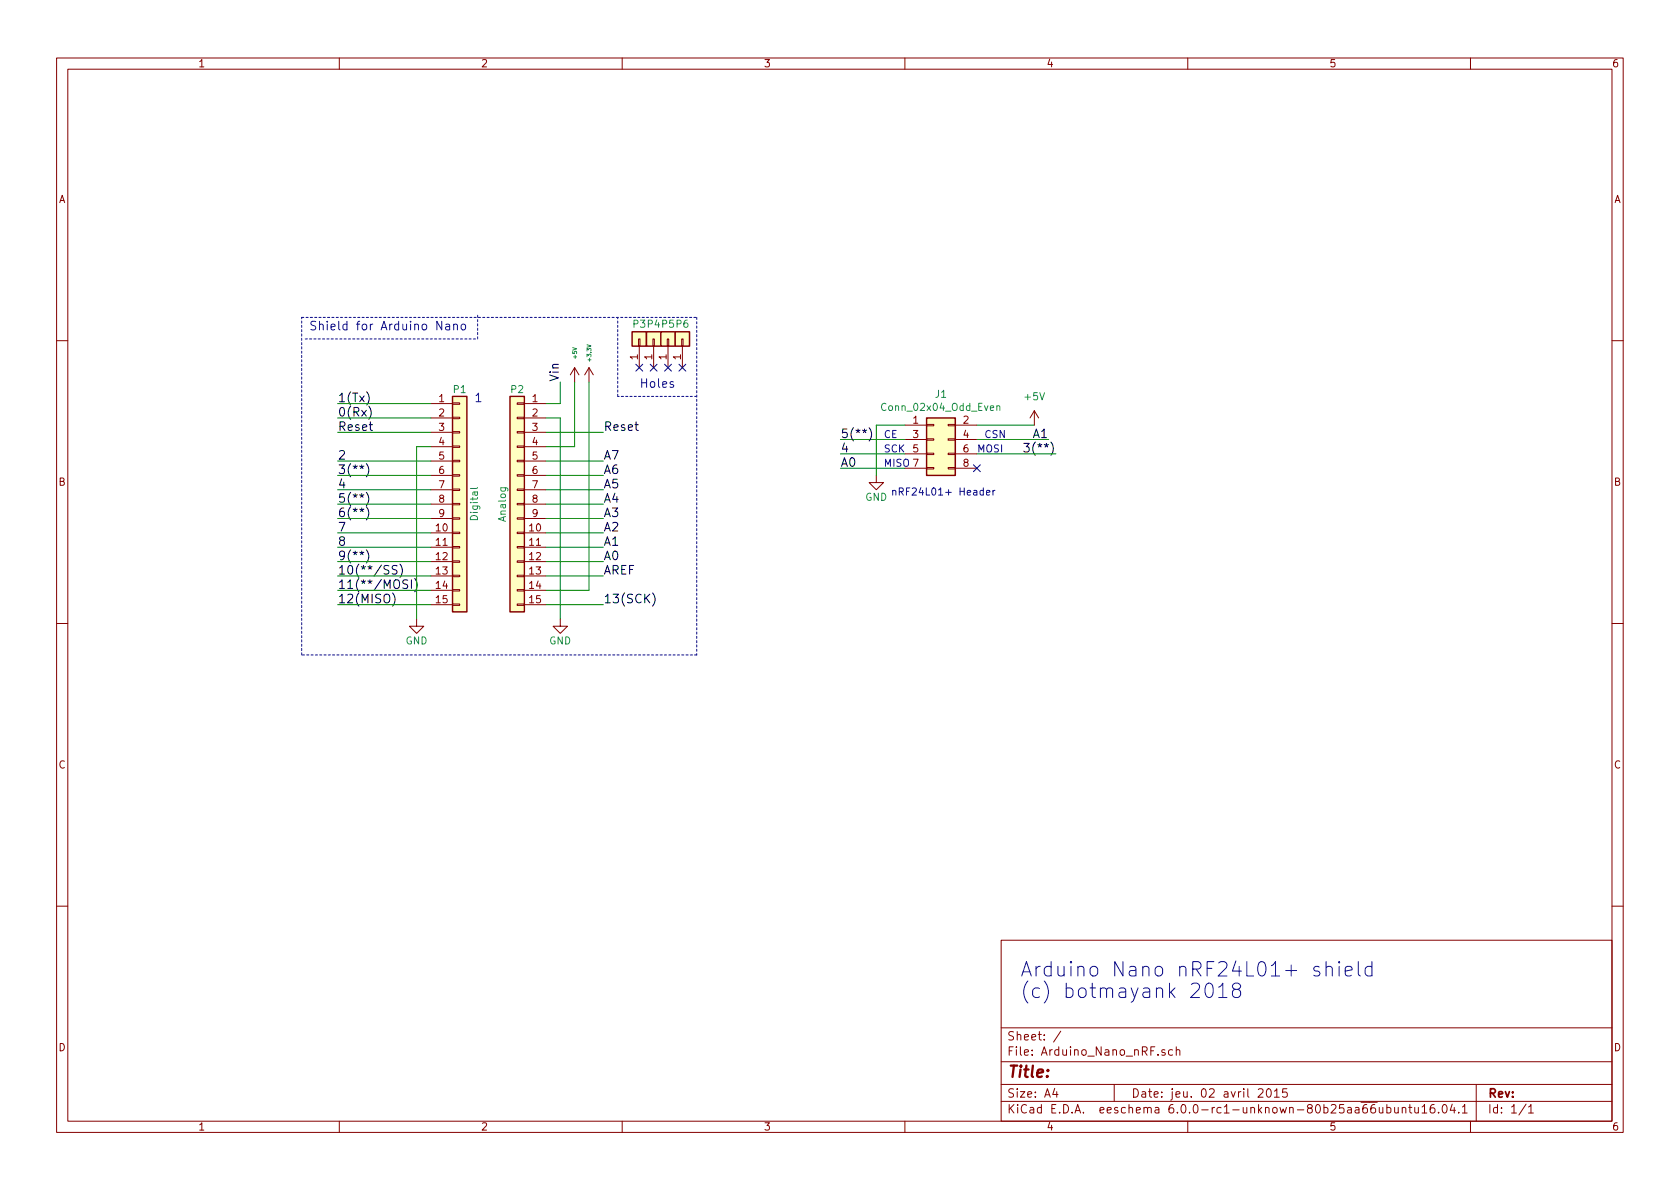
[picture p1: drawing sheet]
EESchema Schematic File Version 4
LIBS:Arduino_Nano_nRF-cache
EELAYER 26 0
EELAYER END
$Descr A4 11693 8268
encoding utf-8
Sheet 1 1
Title ""
Date "jeu. 02 avril 2015"
Rev ""
Comp ""
Comment1 ""
Comment2 ""
Comment3 ""
Comment4 ""
$EndDescr
Text Label 2350 2800 0    60   ~ 0
1(Tx)
Text Label 2350 2900 0    60   ~ 0
0(Rx)
Text Label 2350 3000 0    60   ~ 0
Reset
Text Label 2350 3200 0    60   ~ 0
2
Text Label 2350 3300 0    60   ~ 0
3(**)
Text Label 2350 3400 0    60   ~ 0
4
Text Label 2350 3500 0    60   ~ 0
5(**)
Text Label 2350 3600 0    60   ~ 0
6(**)
Text Label 2350 3700 0    60   ~ 0
7
Text Label 2350 3800 0    60   ~ 0
8
Text Label 2350 3900 0    60   ~ 0
9(**)
Text Label 2350 4000 0    60   ~ 0
10(**/SS)
Text Label 2350 4100 0    60   ~ 0
11(**/MOSI)
Text Label 2350 4200 0    60   ~ 0
12(MISO)
Text Label 4200 4200 0    60   ~ 0
13(SCK)
Text Label 4200 3900 0    60   ~ 0
A0
Text Label 4200 3800 0    60   ~ 0
A1
Text Label 4200 3700 0    60   ~ 0
A2
Text Label 4200 3600 0    60   ~ 0
A3
Text Label 4200 3500 0    60   ~ 0
A4
Text Label 4200 3400 0    60   ~ 0
A5
Text Label 4200 3300 0    60   ~ 0
A6
Text Label 4200 3200 0    60   ~ 0
A7
Text Label 4200 4000 0    60   ~ 0
AREF
Text Label 4200 3000 0    60   ~ 0
Reset
Text Notes 4450 2700 0    60   ~ 0
Holes
Text Notes 2150 2300 0    60   ~ 0
Shield for Arduino Nano
Text Label 3900 2650 1    60   ~ 0
Vin
Wire Notes Line
	2125 2350 3325 2350
Wire Notes Line
	3325 2350 3325 2175
$Comp
L Connector_Generic:Conn_01x01 P3
U 1 1
P 4450 2350
F 0 "P3" V 4550 2350 50  0000 C CNN
F 1 "CONN_01X01" V 4550 2350 50  0001 C CNN
F 2 "Socket_Arduino_Nano:1pin_Nano" H 4450 2350 50  0001 C CNN
F 3 "" H 4450 2350 50  0000 C CNN
	1    4450 2350
	0    -1   -1   0   
$EndComp
NoConn ~ 4450 2550
$Comp
L Connector_Generic:Conn_01x01 P4
U 1 1
P 4550 2350
F 0 "P4" V 4650 2350 50  0000 C CNN
F 1 "CONN_01X01" V 4650 2350 50  0001 C CNN
F 2 "Socket_Arduino_Nano:1pin_Nano" H 4550 2350 50  0001 C CNN
F 3 "" H 4550 2350 50  0000 C CNN
	1    4550 2350
	0    -1   -1   0   
$EndComp
$Comp
L Connector_Generic:Conn_01x01 P5
U 1 1
P 4650 2350
F 0 "P5" V 4750 2350 50  0000 C CNN
F 1 "CONN_01X01" V 4750 2350 50  0001 C CNN
F 2 "Socket_Arduino_Nano:1pin_Nano" H 4650 2350 50  0001 C CNN
F 3 "" H 4650 2350 50  0000 C CNN
	1    4650 2350
	0    -1   -1   0   
$EndComp
$Comp
L Connector_Generic:Conn_01x01 P6
U 1 1
P 4750 2350
F 0 "P6" V 4850 2350 50  0000 C CNN
F 1 "CONN_01X01" V 4850 2350 50  0001 C CNN
F 2 "Socket_Arduino_Nano:1pin_Nano" H 4750 2350 50  0001 C CNN
F 3 "" H 4750 2350 50  0000 C CNN
	1    4750 2350
	0    -1   -1   0   
$EndComp
NoConn ~ 4550 2550
NoConn ~ 4650 2550
NoConn ~ 4750 2550
$Comp
L Connector_Generic:Conn_01x15 P1
U 1 1
P 3200 3500
F 0 "P1" H 3200 4300 50  0000 C CNN
F 1 "Digital" V 3300 3500 50  0000 C CNN
F 2 "Socket_Arduino_Nano:Socket_Strip_Arduino_1x15" H 3200 3500 50  0001 C CNN
F 3 "" H 3200 3500 50  0000 C CNN
	1    3200 3500
	1    0    0    -1  
$EndComp
$Comp
L Connector_Generic:Conn_01x15 P2
U 1 1
P 3600 3500
F 0 "P2" H 3600 4300 50  0000 C CNN
F 1 "Analog" V 3700 3500 50  0000 C CNN
F 2 "Socket_Arduino_Nano:Socket_Strip_Arduino_1x15" H 3600 3500 50  0001 C CNN
F 3 "" H 3600 3500 50  0000 C CNN
	1    3600 3500
	-1   0    0    -1  
$EndComp
$Comp
L power:GND #PWR01
U 1 1
P 2900 4300
F 0 "#PWR01" H 2900 4050 50  0001 C CNN
F 1 "GND" H 2900 4150 50  0000 C CNN
F 2 "" H 2900 4300 50  0000 C CNN
F 3 "" H 2900 4300 50  0000 C CNN
	1    2900 4300
	1    0    0    -1  
$EndComp
Wire Wire Line
	3000 3100 2900 3100
Wire Wire Line
	2900 3100 2900 4300
Wire Wire Line
	3000 2800 2350 2800
Wire Wire Line
	2350 2900 3000 2900
Wire Wire Line
	3000 3000 2350 3000
Wire Wire Line
	2350 3200 3000 3200
Wire Wire Line
	3000 3300 2350 3300
Wire Wire Line
	2350 3400 3000 3400
Wire Wire Line
	3000 3500 2350 3500
Wire Wire Line
	2350 3600 3000 3600
Wire Wire Line
	3000 3700 2350 3700
Wire Wire Line
	2350 3800 3000 3800
Wire Wire Line
	3000 3900 2350 3900
Wire Wire Line
	2350 4000 3000 4000
Wire Wire Line
	3000 4100 2350 4100
Wire Wire Line
	2350 4200 3000 4200
$Comp
L power:GND #PWR02
U 1 1
P 3900 4300
F 0 "#PWR02" H 3900 4050 50  0001 C CNN
F 1 "GND" H 3900 4150 50  0000 C CNN
F 2 "" H 3900 4300 50  0000 C CNN
F 3 "" H 3900 4300 50  0000 C CNN
	1    3900 4300
	1    0    0    -1  
$EndComp
Wire Wire Line
	3900 4300 3900 2900
Wire Wire Line
	3900 2900 3800 2900
Wire Wire Line
	3800 2800 3900 2800
Wire Wire Line
	3900 2800 3900 2650
$Comp
L power:+5V #PWR03
U 1 1
P 4000 2650
F 0 "#PWR03" H 4000 2500 50  0001 C CNN
F 1 "+5V" V 4000 2850 28  0000 C CNN
F 2 "" H 4000 2650 50  0000 C CNN
F 3 "" H 4000 2650 50  0000 C CNN
	1    4000 2650
	1    0    0    -1  
$EndComp
Wire Wire Line
	4000 2650 4000 3100
Wire Wire Line
	4000 3100 3800 3100
$Comp
L power:+3V3 #PWR04
U 1 1
P 4100 2650
F 0 "#PWR04" H 4100 2500 50  0001 C CNN
F 1 "+3.3V" V 4100 2850 28  0000 C CNN
F 2 "" H 4100 2650 50  0000 C CNN
F 3 "" H 4100 2650 50  0000 C CNN
	1    4100 2650
	1    0    0    -1  
$EndComp
Wire Wire Line
	4100 2650 4100 4100
Wire Wire Line
	4100 4100 3800 4100
Wire Wire Line
	4200 3000 3800 3000
Wire Wire Line
	3800 3200 4200 3200
Wire Wire Line
	4200 3300 3800 3300
Wire Wire Line
	4200 3400 3800 3400
Wire Wire Line
	3800 3500 4200 3500
Wire Wire Line
	4200 3600 3800 3600
Wire Wire Line
	4200 3700 3800 3700
Wire Wire Line
	3800 3800 4200 3800
Wire Wire Line
	4200 3900 3800 3900
Wire Wire Line
	4200 4000 3800 4000
Wire Wire Line
	3800 4200 4200 4200
Wire Notes Line
	4850 2750 4300 2750
Wire Notes Line
	4300 2750 4300 2200
Wire Notes Line
	4850 4550 2100 4550
Wire Notes Line
	2100 4550 2100 2200
Text Notes 3300 2800 0    60   ~ 0
1
Text Notes 7100 6950 0    100  ~ 0
Arduino Nano nRF24L01+ shield\n(c) botmayank 2018
Wire Notes Line
	2100 2200 4850 2200
Wire Notes Line
	4850 2200 4850 4550
$Comp
L nano_nrf:Conn_02x04_Odd_Even J1
U 1 1
P 6500 3050
F 0 "J1" H 6550 3367 50  0000 C CNN
F 1 "Conn_02x04_Odd_Even" H 6550 3276 50  0000 C CNN
F 2 "Connector_PinHeader_2.54mm:PinHeader_2x04_P2.54mm_Vertical" H 6500 3050 50  0001 C CNN
F 3 "~" H 6500 3050 50  0001 C CNN
	1    6500 3050
	1    0    0    -1  
$EndComp
Wire Wire Line
	6300 3050 5850 3050
Wire Wire Line
	6300 3150 5850 3150
Wire Wire Line
	6300 3250 5850 3250
Wire Wire Line
	6800 2950 7200 2950
Text Notes 6200 3450 0    50   ~ 0
nRF24L01+ Header\n
$Comp
L power:GND #PWR0101
U 1 1
P 6100 3300
F 0 "#PWR0101" H 6100 3050 50  0001 C CNN
F 1 "GND" H 6100 3150 50  0000 C CNN
F 2 "" H 6100 3300 50  0000 C CNN
F 3 "" H 6100 3300 50  0000 C CNN
	1    6100 3300
	1    0    0    -1  
$EndComp
$Comp
L power:+5V #PWR0102
U 1 1
P 7200 2950
F 0 "#PWR0102" H 7200 2800 50  0001 C CNN
F 1 "+5V" H 7200 3150 50  0000 C CNN
F 2 "" H 7200 2950 50  0000 C CNN
F 3 "" H 7200 2950 50  0000 C CNN
	1    7200 2950
	1    0    0    -1  
$EndComp
NoConn ~ 6800 3250
Text Label 5850 3050 0    60   ~ 0
5(**)
Text Label 5850 3150 0    60   ~ 0
4
Text Label 5850 3250 0    60   ~ 0
A0
Text Label 7300 3050 2    60   ~ 0
A1
Text Label 7350 3150 2    60   ~ 0
3(**)
Text Notes 6150 3050 0    50   ~ 0
CE
Text Notes 6850 3050 0    50   ~ 0
CSN
Text Notes 6150 3150 0    50   ~ 0
SCK\n
Text Notes 6800 3150 0    50   ~ 0
MOSI
Wire Wire Line
	6800 3150 7350 3150
Wire Wire Line
	6800 3050 7300 3050
Text Notes 6150 3250 0    50   ~ 0
MISO
Wire Wire Line
	6300 2950 6100 2950
Wire Wire Line
	6100 2950 6100 3300
$EndSCHEMATC
